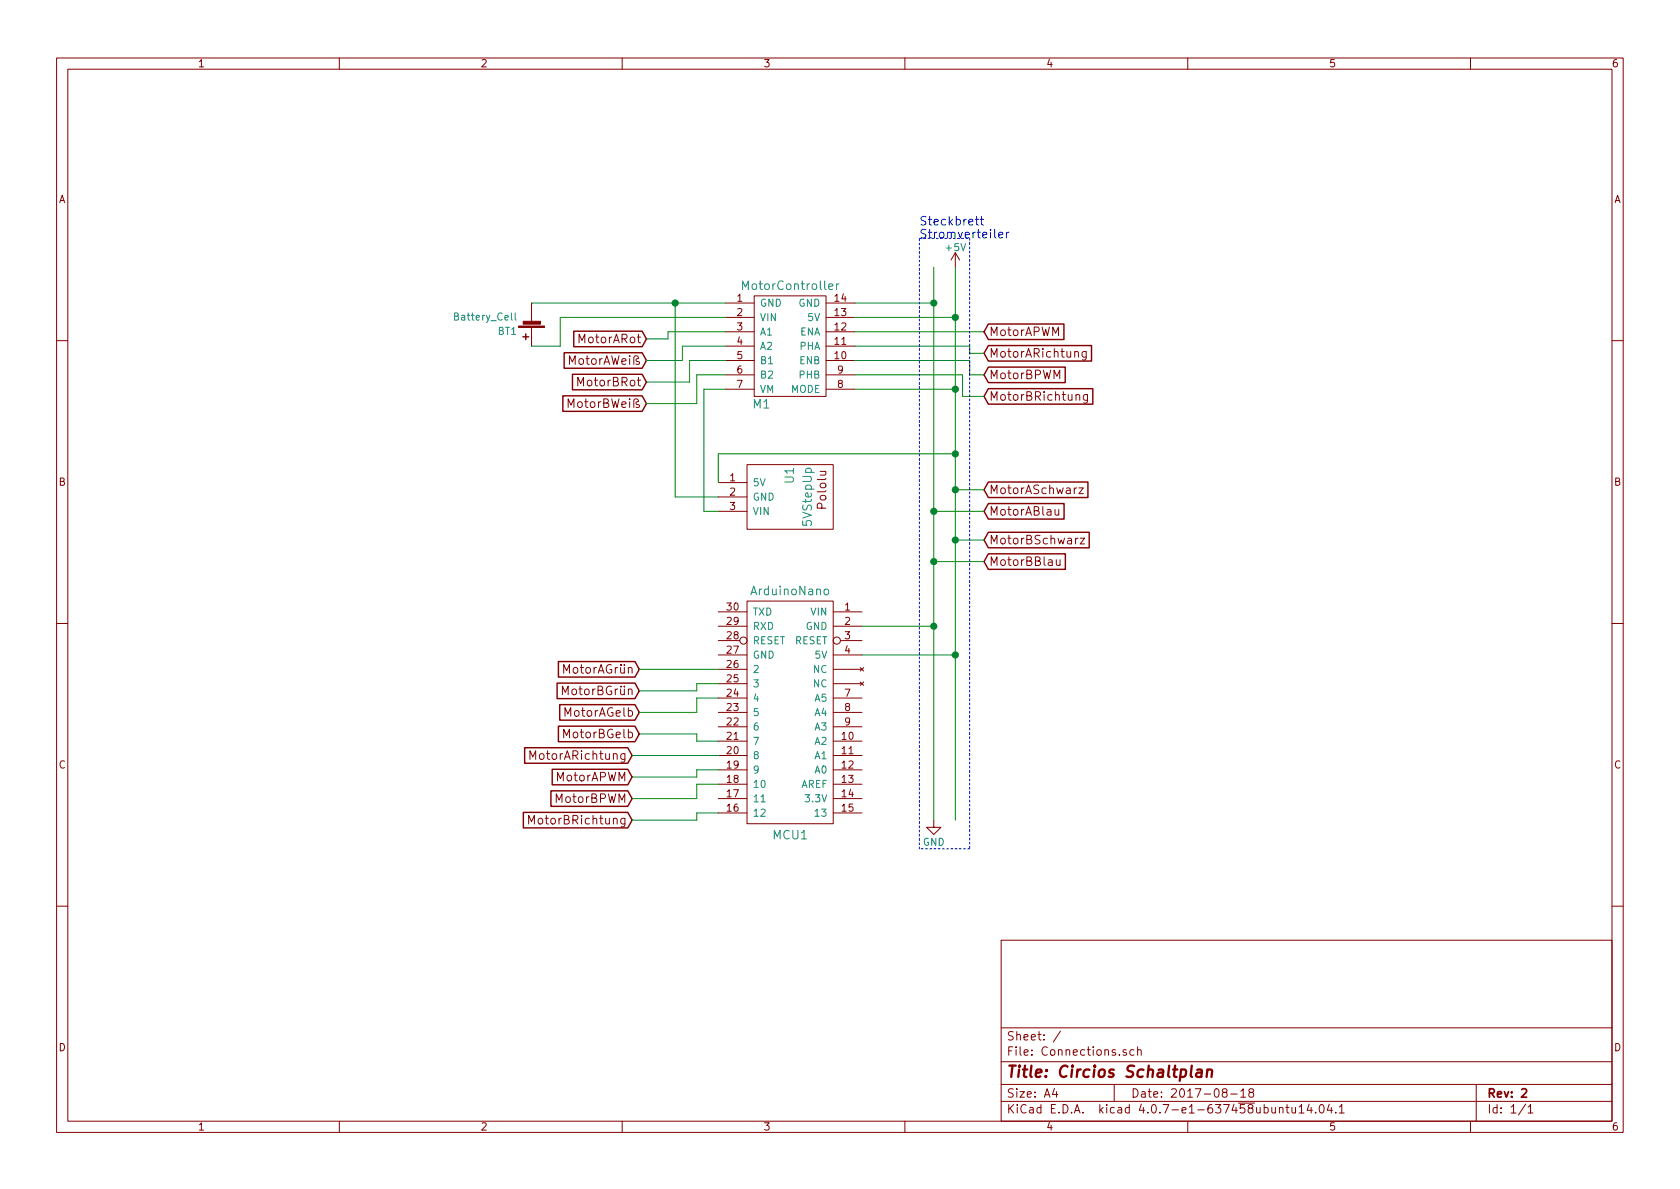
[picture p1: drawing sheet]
EESchema Schematic File Version 2
LIBS:power
LIBS:device
LIBS:transistors
LIBS:conn
LIBS:linear
LIBS:regul
LIBS:74xx
LIBS:cmos4000
LIBS:adc-dac
LIBS:memory
LIBS:xilinx
LIBS:microcontrollers
LIBS:dsp
LIBS:microchip
LIBS:analog_switches
LIBS:motorola
LIBS:texas
LIBS:intel
LIBS:audio
LIBS:interface
LIBS:digital-audio
LIBS:philips
LIBS:display
LIBS:cypress
LIBS:siliconi
LIBS:opto
LIBS:atmel
LIBS:contrib
LIBS:valves
LIBS:CirciosParts
LIBS:Connections-cache
EELAYER 25 0
EELAYER END
$Descr A4 11693 8268
encoding utf-8
Sheet 1 1
Title "Circios Schaltplan"
Date "2017-08-18"
Rev "2"
Comp ""
Comment1 ""
Comment2 ""
Comment3 ""
Comment4 ""
$EndDescr
$Comp
L ArduinoNano MCU1
U 1 1
P 5500 5550
F 0 "MCU1" H 5500 5300 60  0000 C CNN
F 1 "ArduinoNano" H 5500 7000 60  0000 C CNN
F 2 "" H 5500 5550 60  0001 C CNN
F 3 "" H 5500 5550 60  0001 C CNN
	1    5500 5550
	1    0    0    -1  
$EndComp
$Comp
L MotorController M1
U 1 1
P 5500 2800
F 0 "M1" H 5300 2800 60  0000 C CNN
F 1 "MotorController" H 5500 3625 60  0000 C CNN
F 2 "" H 5450 2800 60  0001 C CNN
F 3 "" H 5450 2800 60  0001 C CNN
	1    5500 2800
	1    0    0    -1  
$EndComp
Wire Wire Line
	3700 2100 4700 2100
Wire Wire Line
	4700 2100 5050 2100
Wire Wire Line
	4700 3450 5000 3450
Wire Wire Line
	5950 2200 6650 2200
Wire Wire Line
	6650 2700 5950 2700
$Comp
L 5VStepUp U1
U 1 1
P 5000 3450
F 0 "U1" H 4850 3950 60  0000 C CNN
F 1 "5VStepUp" H 5000 4075 60  0000 C CNN
F 2 "" H 5000 3450 60  0001 C CNN
F 3 "" H 5000 3450 60  0001 C CNN
	1    5000 3450
	0    1    1    0   
$EndComp
Wire Wire Line
	5000 3350 5000 3150
Wire Wire Line
	6650 3150 5000 3150
Wire Wire Line
	5000 3550 4900 3550
Wire Wire Line
	4900 3550 4900 2700
Wire Wire Line
	4900 2700 5050 2700
$Comp
L Battery_Cell BT1
U 1 1
P 3700 2200
F 0 "BT1" H 3800 2300 50  0000 L CNN
F 1 "Battery_Cell" H 3800 2200 50  0000 L CNN
F 2 "" V 3700 2260 50  0001 C CNN
F 3 "" V 3700 2260 50  0001 C CNN
	1    3700 2200
	-1   0    0    1   
$EndComp
Connection ~ 4700 2100
Wire Wire Line
	3700 2400 3900 2400
Wire Wire Line
	3900 2400 3900 2200
Wire Wire Line
	3900 2200 5050 2200
Wire Wire Line
	5950 2100 6500 2100
Wire Wire Line
	6500 4350 6000 4350
Wire Wire Line
	5950 2300 6850 2300
Text GLabel 6850 2300 2    60   Input ~ 0
MotorAPWM
Text GLabel 6850 2450 2    60   Input ~ 0
MotorARichtung
Wire Wire Line
	5950 2400 6750 2400
Wire Wire Line
	6750 2400 6750 2450
Wire Wire Line
	6750 2450 6850 2450
Text GLabel 4400 5400 0    60   Input ~ 0
MotorAPWM
Wire Wire Line
	4400 5400 4850 5400
Text GLabel 4400 5250 0    60   Input ~ 0
MotorARichtung
Wire Wire Line
	4400 5250 5000 5250
Text GLabel 4400 5550 0    60   Input ~ 0
MotorBPWM
Text GLabel 4400 5700 0    60   Input ~ 0
MotorBRichtung
Wire Wire Line
	4850 5550 4400 5550
Wire Wire Line
	4850 5450 4850 5550
Wire Wire Line
	4850 5450 5000 5450
Wire Wire Line
	4400 5700 4850 5700
Text GLabel 6850 2600 2    60   Input ~ 0
MotorBPWM
Text GLabel 6850 2750 2    60   Input ~ 0
MotorBRichtung
Wire Wire Line
	6850 2600 6750 2600
Wire Wire Line
	6750 2600 6750 2500
Wire Wire Line
	6750 2500 5950 2500
Wire Wire Line
	6850 2750 6700 2750
Wire Wire Line
	6700 2750 6700 2600
Wire Wire Line
	6700 2600 5950 2600
Text GLabel 4450 4650 0    60   Input ~ 0
MotorAGrün
Text GLabel 4450 4800 0    60   Input ~ 0
MotorBGrün
Wire Wire Line
	4450 4650 5000 4650
Wire Wire Line
	4450 4800 4850 4800
Wire Wire Line
	4850 4800 4850 4750
Wire Wire Line
	4850 4750 5000 4750
Text GLabel 4450 4950 0    60   Input ~ 0
MotorAGelb
Wire Wire Line
	4450 4950 4850 4950
Wire Wire Line
	4850 4950 4850 4850
Wire Wire Line
	4850 4850 5000 4850
Wire Wire Line
	4850 5400 4850 5350
Wire Wire Line
	4850 5350 5000 5350
Wire Wire Line
	4850 5700 4850 5650
Wire Wire Line
	4850 5650 5000 5650
Text GLabel 4450 5100 0    60   Input ~ 0
MotorBGelb
Wire Wire Line
	4450 5100 4850 5100
Wire Wire Line
	4850 5100 4850 5150
Wire Wire Line
	4850 5150 5000 5150
Text GLabel 4500 2350 0    60   Input ~ 0
MotorARot
Text GLabel 4500 2500 0    60   Input ~ 0
MotorAWeiß
Text GLabel 4500 2650 0    60   Input ~ 0
MotorBRot
Text GLabel 4500 2800 0    60   Input ~ 0
MotorBWeiß
Wire Wire Line
	4500 2800 4850 2800
Wire Wire Line
	4850 2800 4850 2600
Wire Wire Line
	4850 2600 5050 2600
Wire Wire Line
	4500 2650 4800 2650
Wire Wire Line
	4800 2650 4800 2500
Wire Wire Line
	4800 2500 5050 2500
Wire Wire Line
	4500 2500 4750 2500
Wire Wire Line
	4750 2500 4750 2400
Wire Wire Line
	4750 2400 5050 2400
Wire Wire Line
	4500 2350 4650 2350
Wire Wire Line
	4650 2350 4650 2300
Wire Wire Line
	4650 2300 5050 2300
Wire Wire Line
	6650 1850 6650 2200
Wire Wire Line
	6650 2200 6650 2700
Wire Wire Line
	6650 2700 6650 3150
Wire Wire Line
	6650 3150 6650 3400
Wire Wire Line
	6650 3400 6650 3750
Wire Wire Line
	6650 3750 6650 4550
Wire Wire Line
	6650 4550 6650 5700
Wire Wire Line
	6500 1850 6500 2100
Wire Wire Line
	6500 2100 6500 3550
Wire Wire Line
	6500 3550 6500 3900
Wire Wire Line
	6500 3900 6500 4350
Wire Wire Line
	6500 4350 6500 5700
Connection ~ 6500 4350
Wire Wire Line
	6000 4550 6650 4550
Connection ~ 6650 4550
Connection ~ 6650 3150
Connection ~ 6650 2700
Connection ~ 6500 2100
Connection ~ 6650 2200
Wire Wire Line
	4700 2100 4700 3450
Text GLabel 6850 3400 2    60   Input ~ 0
MotorASchwarz
Text GLabel 6850 3550 2    60   Input ~ 0
MotorABlau
Text GLabel 6850 3750 2    60   Input ~ 0
MotorBSchwarz
Text GLabel 6850 3900 2    60   Input ~ 0
MotorBBlau
Wire Wire Line
	6850 3400 6650 3400
Connection ~ 6650 3400
Wire Wire Line
	6850 3550 6500 3550
Connection ~ 6500 3550
Wire Wire Line
	6850 3900 6500 3900
Connection ~ 6500 3900
Wire Wire Line
	6850 3750 6650 3750
Connection ~ 6650 3750
$Comp
L +5V #PWR?
U 1 1
P 6650 1850
F 0 "#PWR?" H 6650 1700 50  0001 C CNN
F 1 "+5V" H 6650 1990 50  0000 C CNN
F 2 "" H 6650 1850 50  0001 C CNN
F 3 "" H 6650 1850 50  0001 C CNN
	1    6650 1850
	1    0    0    -1  
$EndComp
$Comp
L GND #PWR?
U 1 1
P 6500 5700
F 0 "#PWR?" H 6500 5450 50  0001 C CNN
F 1 "GND" H 6500 5550 50  0000 C CNN
F 2 "" H 6500 5700 50  0001 C CNN
F 3 "" H 6500 5700 50  0001 C CNN
	1    6500 5700
	1    0    0    -1  
$EndComp
Wire Notes Line
	6400 1650 6750 1650
Wire Notes Line
	6750 1650 6750 5900
Wire Notes Line
	6750 5900 6400 5900
Wire Notes Line
	6400 5900 6400 1650
Text Notes 6400 1650 0    60   ~ 0
Steckbrett\nStromverteiler
$EndSCHEMATC
